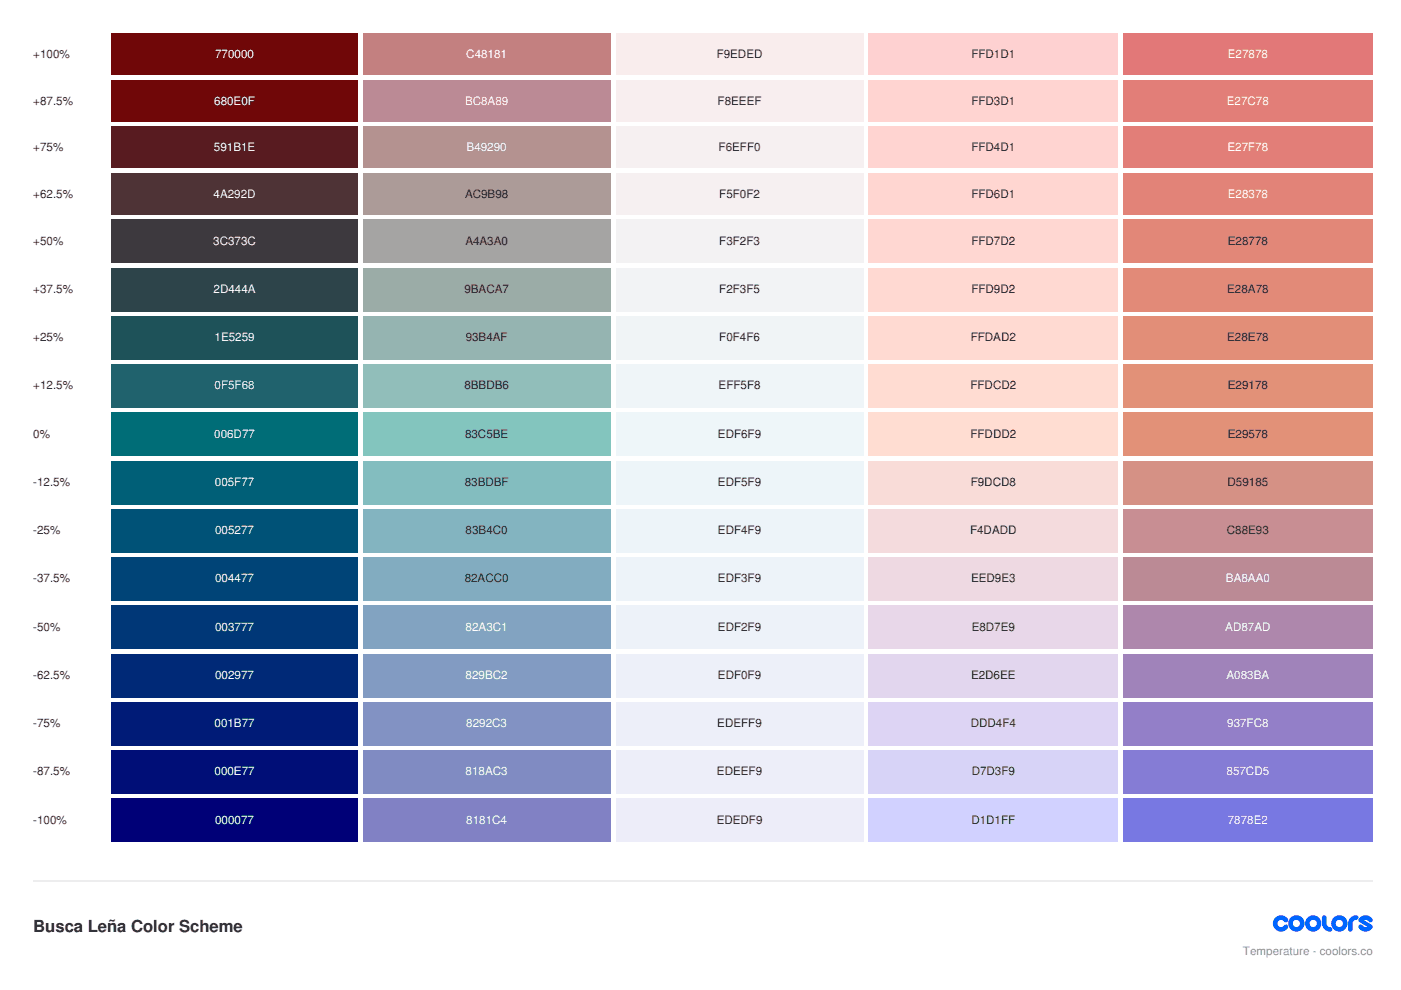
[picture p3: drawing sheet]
<svg xmlns="http://www.w3.org/2000/svg" width="297mm" height="210mm" viewBox="0 0 297 210" stroke-linecap="round" stroke-linejoin="round" font-family="sans-serif">
<path d="M23.6 7.1h52.2v8.8h-52.2z" fill="#700"/>
<path d="M76.9 7.1h52.6v8.8h-52.6z" fill="#c48181"/>
<path d="M130.5 7.1h52.6v8.8h-52.6z" fill="#f9eded"/>
<path d="M184.1 7.1h53v8.8h-53z" fill="#ffd1d1"/>
<path d="M238.1 7.1h52.9v8.8h-52.9z" fill="#e27878"/>
<path d="M23.6 16.9h52.2v8.9h-52.2z" fill="#680e0f"/>
<path d="M76.9 16.9h52.6v8.9h-52.6z" fill="#bc8a89"/>
<path d="M130.5 16.9h52.6v8.9h-52.6z" fill="#f8eeef"/>
<path d="M184.1 16.9h53v8.9h-53z" fill="#ffd3d1"/>
<path d="M238.1 16.9h52.9v8.9h-52.9z" fill="#e27c78"/>
<path d="M23.6 26.8h52.2v8.8h-52.2z" fill="#591b1e"/>
<path d="M76.9 26.8h52.6v8.8h-52.6z" fill="#b49290"/>
<path d="M130.5 26.8h52.6v8.8h-52.6z" fill="#f6eff0"/>
<path d="M184.1 26.8h53v8.8h-53z" fill="#ffd4d1"/>
<path d="M238.1 26.8h52.9v8.8h-52.9z" fill="#e27f78"/>
<path d="M23.6 36.7h52.2v8.8h-52.2z" fill="#4a292d"/>
<path d="M76.9 36.7h52.6v8.8h-52.6z" fill="#ac9b98"/>
<path d="M130.5 36.7h52.6v8.8h-52.6z" fill="#f5f0f2"/>
<path d="M184.1 36.7h53v8.8h-53z" fill="#ffd6d1"/>
<path d="M238.1 36.7h52.9v8.8h-52.9z" fill="#e28378"/>
<path d="M23.6 46.6h52.2v9.1h-52.2z" fill="#3c373c"/>
<path d="M76.9 46.6h52.6v9.1h-52.6z" fill="#a4a3a0"/>
<path d="M130.5 46.6h52.6v9.1h-52.6z" fill="#f3f2f3"/>
<path d="M184.1 46.6h53v9.1h-53z" fill="#ffd7d2"/>
<path d="M238.1 46.6h52.9v9.1h-52.9z" fill="#e28778"/>
<path d="M23.6 56.8h52.2v9.2h-52.2z" fill="#2d444a"/>
<path d="M76.9 56.8h52.6v9.2h-52.6z" fill="#9baca7"/>
<path d="M130.5 56.8h52.6v9.2h-52.6z" fill="#f2f3f5"/>
<path d="M184.1 56.8h53v9.2h-53z" fill="#ffd9d2"/>
<path d="M238.1 56.8h52.9v9.2h-52.9z" fill="#e28a78"/>
<path d="M23.6 67h52.2v9.2h-52.2z" fill="#1e5259"/>
<path d="M76.9 67h52.6v9.2h-52.6z" fill="#93b4af"/>
<path d="M130.5 67h52.6v9.2h-52.6z" fill="#f0f4f6"/>
<path d="M184.1 67h53v9.2h-53z" fill="#ffdad2"/>
<path d="M238.1 67h52.9v9.2h-52.9z" fill="#e28e78"/>
<path d="M23.6 77.3h52.2v9.1h-52.2z" fill="#0f5f68"/>
<path d="M76.9 77.3h52.6v9.1h-52.6z" fill="#8bbdb6"/>
<path d="M130.5 77.3h52.6v9.1h-52.6z" fill="#eff5f8"/>
<path d="M184.1 77.3h53v9.1h-53z" fill="#ffdcd2"/>
<path d="M238.1 77.3h52.9v9.1h-52.9z" fill="#e29178"/>
<path d="M23.6 87.5h52.2v9.2h-52.2z" fill="#006d77"/>
<path d="M76.9 87.5h52.6v9.2h-52.6z" fill="#83c5be"/>
<path d="M130.5 87.5h52.6v9.2h-52.6z" fill="#edf6f9"/>
<path d="M184.1 87.5h53v9.2h-53z" fill="#ffddd2"/>
<path d="M238.1 87.5h52.9v9.2h-52.9z" fill="#e29578"/>
<path d="M23.6 97.7h52.2v9.2h-52.2z" fill="#005f77"/>
<path d="M76.9 97.7h52.6v9.2h-52.6z" fill="#83bdbf"/>
<path d="M130.5 97.7h52.6v9.2h-52.6z" fill="#edf5f9"/>
<path d="M184.1 97.7h53v9.2h-53z" fill="#f9dcd8"/>
<path d="M238.1 97.7h52.9v9.2h-52.9z" fill="#d59185"/>
<path d="M23.6 107.9h52.2v9.2h-52.2z" fill="#005277"/>
<path d="M76.9 107.9h52.6v9.2h-52.6z" fill="#83b4c0"/>
<path d="M130.5 107.9h52.6v9.2h-52.6z" fill="#edf4f9"/>
<path d="M184.1 107.9h53v9.2h-53z" fill="#f4dadd"/>
<path d="M238.1 107.9h52.9v9.2h-52.9z" fill="#c88e93"/>
<path d="M23.6 118.2h52.2v9.2h-52.2z" fill="#047"/>
<path d="M76.9 118.2h52.6v9.2h-52.6z" fill="#82acc0"/>
<path d="M130.5 118.2h52.6v9.2h-52.6z" fill="#edf3f9"/>
<path d="M184.1 118.2h53v9.2h-53z" fill="#eed9e3"/>
<path d="M238.1 118.2h52.9v9.2h-52.9z" fill="#ba8aa0"/>
<path d="M23.6 128.4h52.2v9.2h-52.2z" fill="#003777"/>
<path d="M76.9 128.4h52.6v9.2h-52.6z" fill="#82a3c1"/>
<path d="M130.5 128.4h52.6v9.2h-52.6z" fill="#edf2f9"/>
<path d="M184.1 128.4h53v9.2h-53z" fill="#e8d7e9"/>
<path d="M238.1 128.4h52.9v9.2h-52.9z" fill="#ad87ad"/>
<path d="M23.6 138.6h52.2v9.2h-52.2z" fill="#002977"/>
<path d="M76.9 138.6h52.6v9.2h-52.6z" fill="#829bc2"/>
<path d="M130.5 138.6h52.6v9.2h-52.6z" fill="#edf0f9"/>
<path d="M184.1 138.6h53v9.2h-53z" fill="#e2d6ee"/>
<path d="M238.1 138.6h52.9v9.2h-52.9z" fill="#a083ba"/>
<path d="M23.6 148.9h52.2v9.1h-52.2z" fill="#001b77"/>
<path d="M76.9 148.9h52.6v9.1h-52.6z" fill="#8292c3"/>
<path d="M130.5 148.9h52.6v9.1h-52.6z" fill="#edeff9"/>
<path d="M184.1 148.9h53v9.1h-53z" fill="#ddd4f4"/>
<path d="M238.1 148.9h52.9v9.1h-52.9z" fill="#937fc8"/>
<path d="M23.6 159.1h52.2v9.2h-52.2z" fill="#000e77"/>
<path d="M76.9 159.1h52.6v9.2h-52.6z" fill="#818ac3"/>
<path d="M130.5 159.1h52.6v9.2h-52.6z" fill="#edeef9"/>
<path d="M184.1 159.1h53v9.2h-53z" fill="#d7d3f9"/>
<path d="M238.1 159.1h52.9v9.2h-52.9z" fill="#857cd5"/>
<path d="M23.6 169.3h52.2v9.2h-52.2z" fill="#007"/>
<path d="M76.9 169.3h52.6v9.2h-52.6z" fill="#8181c4"/>
<path d="M130.5 169.3h52.6v9.2h-52.6z" fill="#ededf9"/>
<path d="M184.1 169.3h53v9.2h-53z" fill="#d1d1ff"/>
<path d="M238.1 169.3h52.9v9.2h-52.9z" fill="#7878e2"/>
<path d="M7.1 186.8h283.9" fill="none" stroke="#ececec" stroke-width=".35"/>
<g fill="#06f">
<path d="M270.4 194.6a1.72 1.72 0 0 1 2.6 .2 .52 .52 0 0 1-.2 .8 .52 .52 0 0 1-.7-.4 .77 .77 0 0 0-1.1 .1 .77 .77 0 0 0 .2 1.1 .77 .77 0 0 0 1-.2 .48 .48 0 0 1 .7-.1 .48 .48 0 0 1 .1 .7 1.73 1.73 0 0 1-2.5 .3 1.73 1.73 0 0 1-.1-2.5z"/>
<path d="M280.5 194.1h.4l.3 .3v1.4a.77 .77 0 0 0 .8 .8 .48 .48 0 0 1 .5 .4 .48 .48 0 0 1-.5 .5 1.73 1.73 0 0 1-1.7-1.7v-1.3z"/>
<path d="M286.3 194.6l.8-.5h.4a.48 .48 0 0 1 .5 .4 .48 .48 0 0 1-.5 .5 .77 .77 0 0 0-.7 .8v1.2a.48 .48 0 0 1-.5 .5 .48 .48 0 0 1-.5-.5 2.69 2.69 0 0 1 .5-2.4z"/>
<path d="M288.4 194.5a1.72 1.72 0 0 1 2.6 .3 .52 .52 0 0 1-.3 .7 .52 .52 0 0 1-.7-.3l-.5-.2-.3 .1 1.6 1 .2 .2v.5a1.69 1.69 0 0 1-3-.3 .48 .48 0 0 1 .3-.5 .48 .48 0 0 1 .6 .2l.4 .3h.6l-1.8-1.2v-.5z"/>
<path d="M273.1 195.8a1.75 1.75 0 0 0 3.5 0 1.75 1.75 0 0 0-3.5 0zM274.1 195.8a.77 .77 0 0 1 1.5 0 .77 .77 0 0 1-1.5 0z"/>
<path d="M276.7 195.8a1.75 1.75 0 0 0 3.5 0 1.75 1.75 0 0 0-3.5 0zM277.7 195.8a.77 .77 0 0 1 1.5 0 .77 .77 0 0 1-1.5 0z"/>
<path d="M282.2 195.8a1.75 1.75 0 0 0 3.5 0 1.75 1.75 0 0 0-3.5 0zM283.2 195.8a.77 .77 0 0 1 1.5 0 .77 .77 0 0 1-1.5 0z"/>
</g>
<text font-size="3.5" fill="#2d2d2f" x="7.1" y="197.6">Busca Leña Color Scheme</text>
<g font-size="2.5" fill="#2d2d2f">
<text x="7.1" y="12.3">+100%</text>
<text x="151.9" y="12.3">F9EDED</text>
<text x="206" y="12.3">FFD1D1</text>
<text x="7.1" y="22.2">+87.5%</text>
<text x="152.2" y="22.2">F8EEEF</text>
<text x="206" y="22.2">FFD3D1</text>
<text x="7.1" y="32.1">+75%</text>
<text x="152.4" y="32.1">F6EFF0</text>
<text x="206" y="32.1">FFD4D1</text>
<text x="7.1" y="42">+62.5%</text>
<text x="98.6" y="42">AC9B98</text>
<text x="152.5" y="42">F5F0F2</text>
<text x="206" y="42">FFD6D1</text>
<text x="7.1" y="51.9">+50%</text>
<text x="98.7" y="51.9">A4A3A0</text>
<text x="152.5" y="51.9">F3F2F3</text>
<text x="206" y="51.9">FFD7D2</text>
<text x="260.3" y="51.9">E28778</text>
<text x="7.1" y="62.1">+37.5%</text>
<text x="98.5" y="62.1">9BACA7</text>
<text x="152.5" y="62.1">F2F3F5</text>
<text x="206" y="62.1">FFD9D2</text>
<text x="260.2" y="62.1">E28A78</text>
<text x="7.1" y="72.3">+25%</text>
<text x="98.7" y="72.3">93B4AF</text>
<text x="152.5" y="72.3">F0F4F6</text>
<text x="205.8" y="72.3">FFDAD2</text>
<text x="260.2" y="72.3">E28E78</text>
<text x="7.1" y="82.6">+12.5%</text>
<text x="98.5" y="82.6">8BBDB6</text>
<text x="152.4" y="82.6">EFF5F8</text>
<text x="205.7" y="82.6">FFDCD2</text>
<text x="260.3" y="82.6">E29178</text>
<text x="7.1" y="92.8">0%</text>
<text x="98.6" y="92.8">83C5BE</text>
<text x="152.2" y="92.8">EDF6F9</text>
<text x="205.7" y="92.8">FFDDD2</text>
<text x="260.3" y="92.8">E29578</text>
<text x="7.1" y="103">-12.5%</text>
<text x="98.5" y="103">83BDBF</text>
<text x="152.2" y="103">EDF5F9</text>
<text x="205.8" y="103">F9DCD8</text>
<text x="260.3" y="103">D59185</text>
<text x="7.1" y="113.2">-25%</text>
<text x="98.7" y="113.2">83B4C0</text>
<text x="152.2" y="113.2">EDF4F9</text>
<text x="205.7" y="113.2">F4DADD</text>
<text x="260.1" y="113.2">C88E93</text>
<text x="7.1" y="123.5">-37.5%</text>
<text x="98.5" y="123.5">82ACC0</text>
<text x="152.2" y="123.5">EDF3F9</text>
<text x="205.9" y="123.5">EED9E3</text>
<text x="7.1" y="133.7">-50%</text>
<text x="152.2" y="133.7">EDF2F9</text>
<text x="206" y="133.7">E8D7E9</text>
<text x="7.1" y="143.9">-62.5%</text>
<text x="152.2" y="143.9">EDF0F9</text>
<text x="205.9" y="143.9">E2D6EE</text>
<text x="7.1" y="154.2">-75%</text>
<text x="152.1" y="154.2">EDEFF9</text>
<text x="205.8" y="154.2">DDD4F4</text>
<text x="7.1" y="164.4">-87.5%</text>
<text x="152" y="164.4">EDEEF9</text>
<text x="206" y="164.4">D7D3F9</text>
<text x="7.1" y="174.6">-100%</text>
<text x="151.9" y="174.6">EDEDF9</text>
<text x="206" y="174.6">D1D1FF</text>
</g>
<g font-size="2.5" fill="#fff">
<text x="45.6" y="12.3">770000</text>
<text x="98.9" y="12.3">C48181</text>
<text x="260.3" y="12.3">E27878</text>
<text x="45.4" y="22.2">680E0F</text>
<text x="98.6" y="22.2">BC8A89</text>
<text x="260.1" y="22.2">E27C78</text>
<text x="45.4" y="32.1">591B1E</text>
<text x="98.9" y="32.1">B49290</text>
<text x="260.3" y="32.1">E27F78</text>
<text x="45.3" y="42">4A292D</text>
<text x="260.3" y="42">E28378</text>
<text x="45.2" y="51.9">3C373C</text>
<text x="45.3" y="62.1">2D444A</text>
<text x="45.5" y="72.3">1E5259</text>
<text x="45.5" y="82.6">0F5F68</text>
<text x="45.4" y="92.8">006D77</text>
<text x="45.6" y="103">005F77</text>
<text x="45.6" y="113.2">005277</text>
<text x="45.6" y="123.5">004477</text>
<text x="259.9" y="123.5">BA8AA0</text>
<text x="45.6" y="133.7">003777</text>
<text x="98.7" y="133.7">82A3C1</text>
<text x="259.8" y="133.7">AD87AD</text>
<text x="45.6" y="143.9">002977</text>
<text x="98.7" y="143.9">829BC2</text>
<text x="260.1" y="143.9">A083BA</text>
<text x="45.5" y="154.2">001B77</text>
<text x="98.9" y="154.2">8292C3</text>
<text x="260.2" y="154.2">937FC8</text>
<text x="45.5" y="164.4">000E77</text>
<text x="98.7" y="164.4">818AC3</text>
<text x="260.1" y="164.4">857CD5</text>
<text x="45.6" y="174.6">000077</text>
<text x="98.9" y="174.6">8181C4</text>
<text x="260.3" y="174.6">7878E2</text>
</g>
<text font-size="2.5" fill="#97969c" x="263.5" y="202.5">Temperature - coolors.co</text>
</svg>
